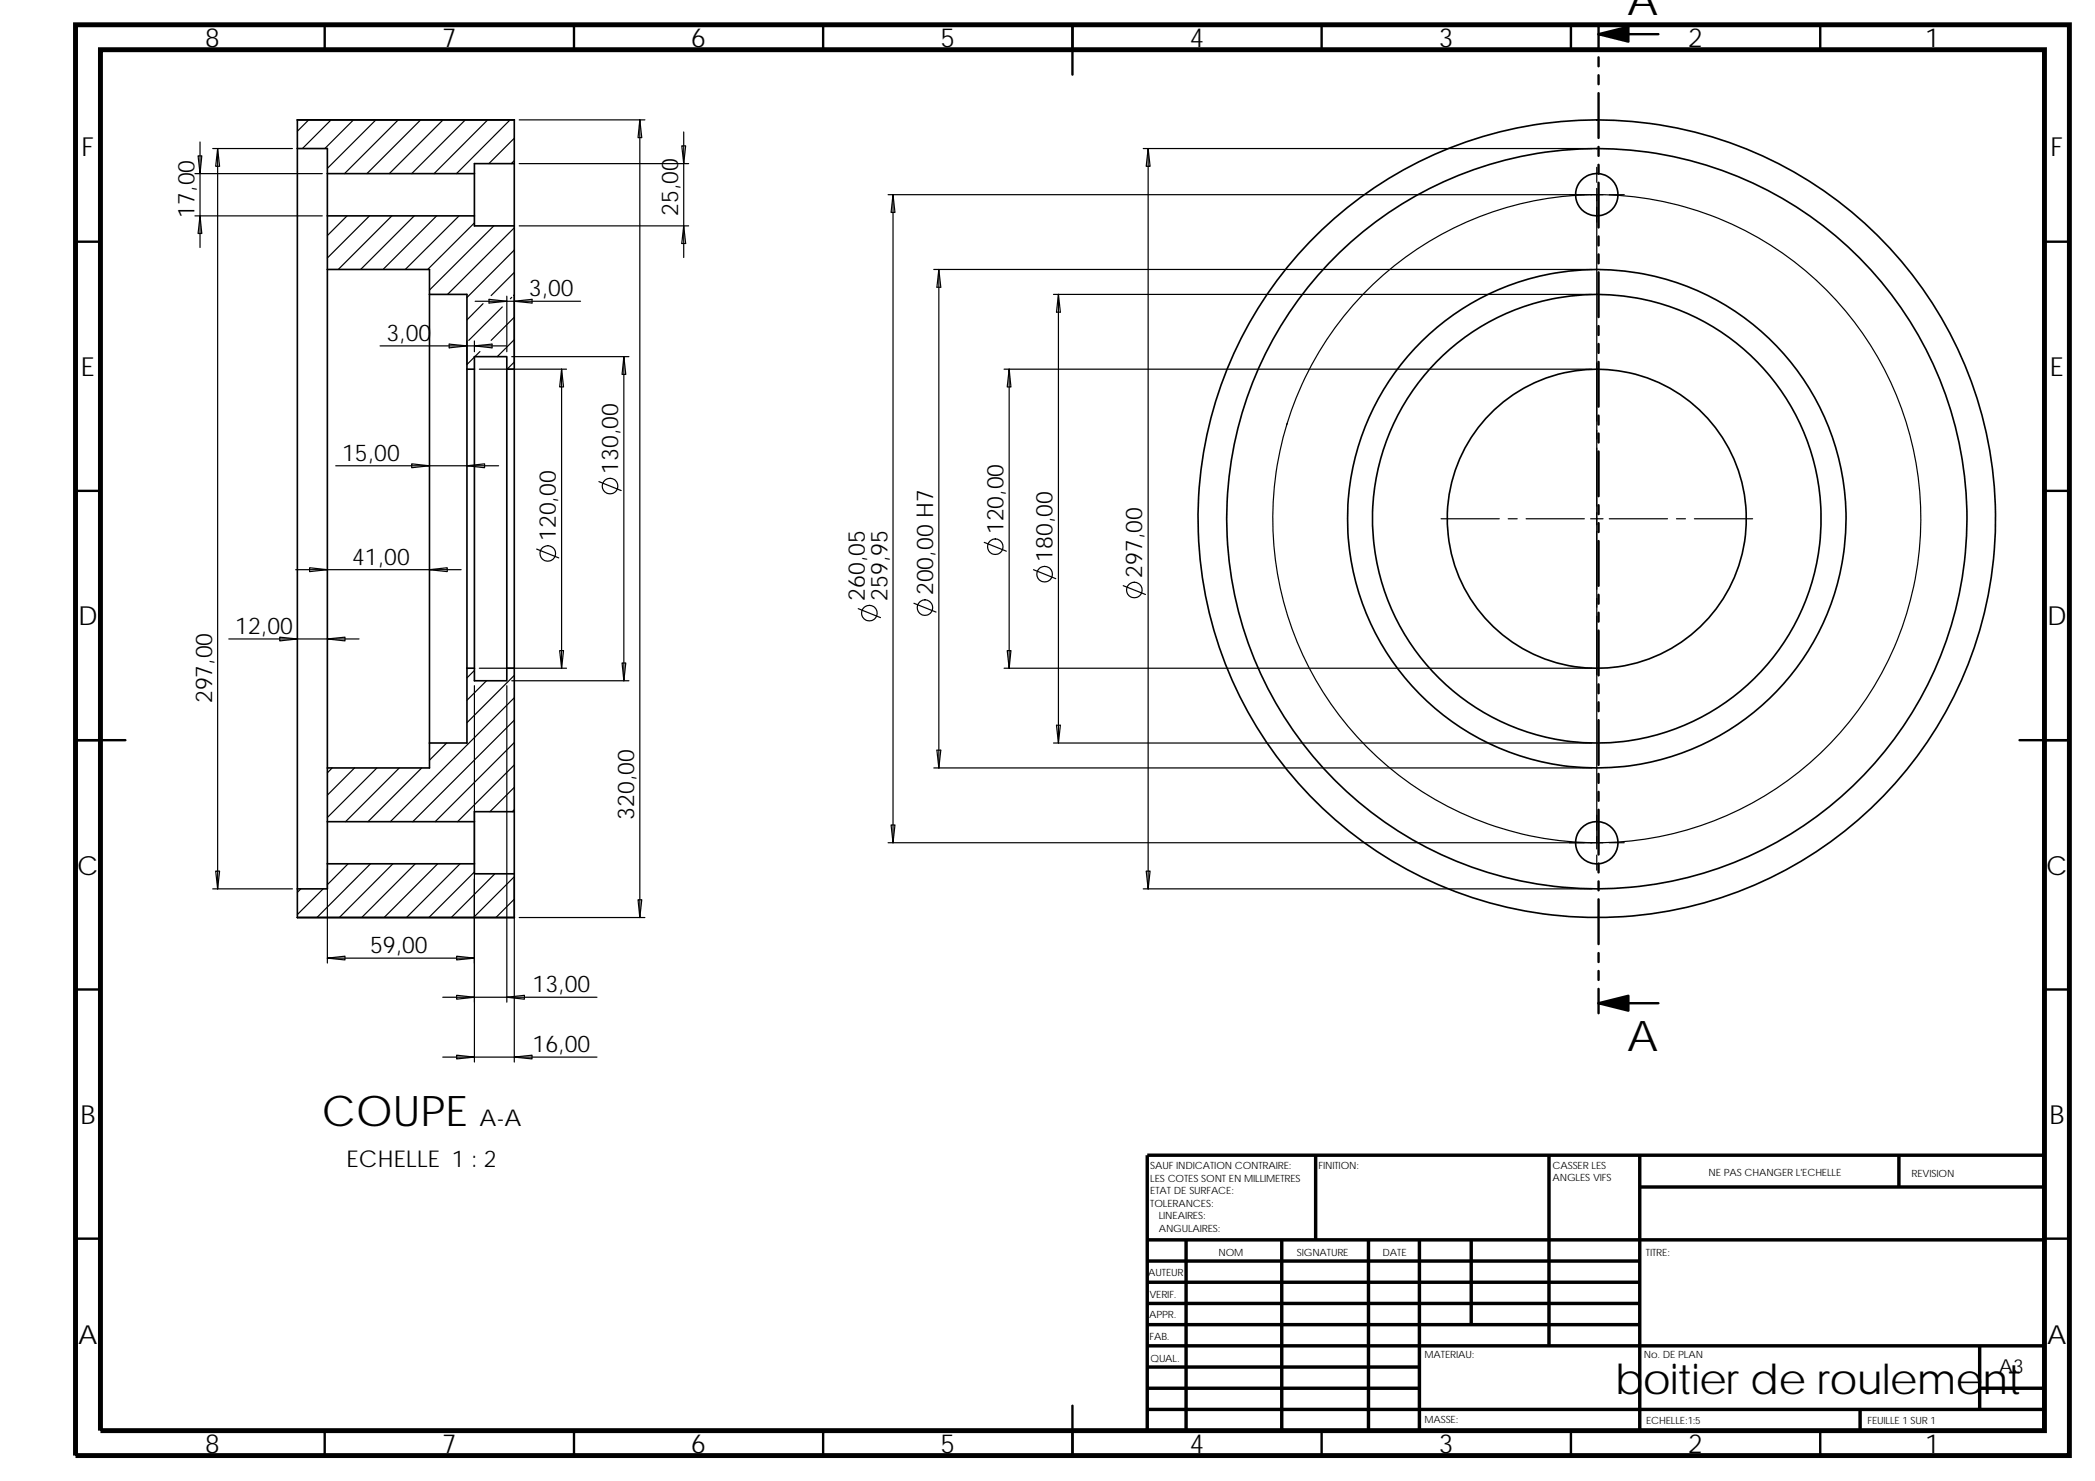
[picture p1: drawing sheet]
<svg xmlns="http://www.w3.org/2000/svg" width="297mm" height="210mm" viewBox="0 0 297 210" stroke-linecap="round" stroke-linejoin="round" font-family="sans-serif">
<g fill="none" stroke="#000" stroke-width=".34">
<path d="M46 3.5v3.5M81.4 3.5v3.5M116.7 3.5v3.5M152.1 3.5v7.1M187.4 3.5v3.5M222.7 3.5v3.5M226.6 4.8h8.5M226.6 3.4v3.5M226.6 8.1v1.3M226.6 10.7v1.2M226.6 13.2v6.4M258.1 3.5v3.5"/>
<path d="M10.7 34.3h3.5M226.6 20.8v1.3M226.6 23.4v1.2M226.6 25.9v6.4M226.6 33.5v1.3M226.6 36.1v1.2M226.6 38.6v6.4M289.9 34.3h3.5M226.6 46.2v1.3M226.6 48.8v1.2M226.6 51.3v6.4M226.6 58.9v1.3"/>
<path d="M10.7 69.6h3.5M226.6 61.5v1.2M226.6 64v6.4M226.6 71.6v1.3M226.6 74.2v1.2M226.6 76.7v6.4M289.9 69.6h3.5M226.6 84.3v1.3M226.6 86.9v1.2M226.6 89.4v6.4M226.6 97v1.3M226.6 99.6v1.2"/>
<path d="M10.7 104.9h7.1M226.6 102.1v6.4M226.6 109.7v1.3M226.6 112.3v1.2M226.6 114.8v6.4M293.4 104.9h-7.1M226.6 122.4v1.3M226.6 125v1.2M226.6 127.5v6.4M226.6 135.1v1.3M226.6 137.7v1.2M10.7 140.3h3.5"/>
<path d="M226.6 142.2h8.5M226.6 140.2v3.5M289.9 140.3h3.5M10.7 175.6h3.5M289.9 175.6h3.5M152.1 199.3v7.1M46 202.8v3.6M81.4 202.8v3.6M116.7 202.8v3.6M187.4 202.8v3.6M222.7 202.8v3.6M258.1 202.8v3.6"/>
</g>
<g fill="none" stroke="#000" stroke-width=".49">
<path d="M162.7 175.8h127.2M162.7 178.8h69.8M168.2 175.8v27M181.7 175.8v27M186.5 163.8v12M194 175.8v27M201.2 175.8v27M208.6 175.8v12M219.6 163.8v27M232.5 168.3h57.4M232.5 163.8v39M269.2 163.8v4.5"/>
<path d="M289.9 163.8h-127.2v39M162.7 199.8h127.2M162.7 196.8h38.5M162.7 193.8h38.5M162.7 190.8h127.2M162.7 187.8h69.8M162.7 184.8h69.8M162.7 181.8h69.8M263.7 199.8v3M280.7 196.8h9.2M280.7 190.8v9"/>
</g>
<path d="M10.7 3.5h282.7v202.9h-282.7zM14.2 7h275.7v195.8h-275.7z" fill="none" stroke="#000" stroke-width=".7" stroke-linecap="butt"/>
<g fill="none" stroke="#000" stroke-width=".23">
<path d="M72.9 17v6.2M72.9 17h-30.7v4.1M42.2 21.1h4.2v3.5M42.2 21.1v104.9M46.4 38.2v70.7M46.4 24.6v6M46.4 30.6v7.6M46.4 24.6h20.9M46.4 38.2h14.5v3.5M46.4 30.6h20.9M67.3 24.6v6M67.3 30.6v1.4h5.6"/>
<path d="M72.9 23.2v8.8M72.9 23.2h-5.6v1.4M72.9 32v20.3M60.9 41.7v63.6M60.9 41.7h5.3v10.6M66.2 52.3v42.4M66.2 52.3h1.1M67.3 52.3v-1.7h4.6v1.7M67.3 52.3v42.4M71.9 52.3v42.4M71.9 52.3h1M72.9 52.3v42.4"/>
<path d="M66.2 94.7v10.6h-5.3M66.2 94.7h1.1M67.3 94.7v1.8h4.6v-1.8M71.9 94.7h1M72.9 94.7v20.4M46.4 116.5v6M46.4 108.9v7.6M46.4 116.5h20.9M60.9 105.3v3.6h-14.5M67.3 116.5v6M72.9 115.1v8.8M72.9 115.1h-5.6v1.4"/>
<path d="M42.2 126v4.1h30.7M46.4 122.5h20.9M46.4 122.5v3.5h-4.2M67.3 122.5v1.4h5.6M72.9 123.9v6.2"/>
<circle cx="226.4" cy="27.6" r="3"/>
<circle cx="226.4" cy="73.5" r="21.2"/>
<circle cx="226.4" cy="73.5" r="52.5"/>
<circle cx="226.4" cy="73.5" r="56.5"/>
<circle cx="226.4" cy="73.5" r="31.8"/>
<circle cx="226.4" cy="73.5" r="35.3"/>
<circle cx="226.4" cy="119.5" r="3"/>
</g>
<g fill="none" stroke="#000" stroke-width=".17">
<path d="M43.8 17l-1.6 1.6M46.9 17l-4 4.1M50.1 17l-4 4.1M53.3 17l-6.9 6.9M56.5 17l-7.7 7.6M59.6 17l-7.6 7.6M62.8 17l-7.6 7.6M66 17l-7.6 7.6M69.1 17l-7.6 7.6M72.3 17l-7.6 7.6M72.9 19.6l-3.6 3.6M73.6 17h17.8"/>
<path d="M90.7 17l.3 2.5h-.5zM90.7 17v113.1M96.9 18.7v4.5M27.6 30.6h18.1M27.6 24.6h18.1M28.1 22.1h.5l-.2 2.5zM28.4 20.1v10.5M28.4 30.6l.2 2.5h-.5zM28.4 30.6v4.5M30.2 21.1h11.3M30.9 21.1l.2 2.5h-.5zM30.9 21.1v104.9"/>
<path d="M49.2 30.6l-2.8 2.8M52.4 30.6l-6 6M55.6 30.6l-7.6 7.6M58.7 30.6l-7.6 7.6M61.9 30.6l-7.6 7.6M65.1 30.6l-7.6 7.6M67.3 31.6l-6.7 6.6M70 32l-9.1 9.1M72.9 22.8l-.4 .4M72.9 32.3l-9.4 9.4M72.9 35.5l-6.7 6.7M72.9 38.6l-3.3 3.3"/>
<path d="M73.6 23.2h24M73.6 32h24M96.7 20.7h.5l-.3 2.5zM96.9 23.2v13.3M96.9 32l.3 2.5h-.5zM125.9 27.6h101.4M126.6 27.6l.3 2.5h-.6zM126.6 27.6v91.9M132.4 38.2h93.3M133.1 38.2v70.7M133.1 38.2l.3 2.5h-.6zM162.1 21.1h63.6"/>
<path d="M162.8 21.1l.3 2.5h-.6zM162.8 21.1v104.9M226.4 23.7v2.1M226.4 26.7v93.7M228.2 27.6h2.1M53.9 49h17.9M63.7 48.8l2.5 .2-2.5 .3zM66.2 48.3v3.3M67.3 50.6l-1.1 1.1M67.3 48.3v1.6M67.3 49l2.5-.2v.5zM67.4 42.7h14.9"/>
<path d="M68 52.3h12.3M68 49.8l-.7 .8M68.5 43.1l-2.3 2.3M69.3 42.4l2.6 .3-2.6 .3zM71.2 43.5l-4.7 4.8M71.7 49.4l-1.2 1.2M71.9 42v7.9M72.6 50.6h16.6M72.6 42.2l-.2 .2M72.9 42.7l2.5-.3v.6zM72.9 41.8l-.1 .1M72.9 45l-3.3 3.3"/>
<path d="M72.9 48.2l-1.1 1.1M72.9 51.3l-1 1M72.9 42v9.6M79.6 52.3l.3 2.6h-.5zM79.6 52.3v42.4M88.5 50.6l.2 2.5h-.5zM88.5 50.6v45.9M142.4 52.3h83.3M143.1 52.3l.2 2.6h-.5zM143.1 52.3v42.4M149.4 41.7h76.3M150.1 41.7v63.6"/>
<path d="M150.1 41.7l.2 2.6h-.5zM47.6 66h13.3M58.4 65.8l2.5 .2-2.5 .3zM60.9 66h9.8M66.2 66l2.5-.2v.5zM76.1 77.9l3.1 1.2M84.9 68.3l3.2 1.3M139.5 76.9l3.2 1.2M204.3 73.6h8.3M213.8 73.6h1.3M216.4 73.6h8.2M225.5 73.6h1.8"/>
<path d="M228.2 73.6h8.2M237.7 73.6h1.3M240.2 73.6h8.3M32.4 90.6h14M39.7 90.3l2.5 .3-2.5 .3zM41.9 80.8h4.5M43.9 80.5l2.5 .3-2.5 .2zM46.4 80.8h19M46.4 90.6l2.5-.3v.6zM46.4 90.6h4.5M60.9 80.8l2.5-.3v.5zM67.3 95.1l-1.1 1"/>
<path d="M67.3 97.2v53.4M68 94.7h12.3M69 96.5l-2.8 2.8M71.9 97.2v44.9M72.6 96.5h16.6M72.9 95.8l-6.7 6.7M72.9 98.9l-17.6 17.6M79.4 92.2h.5l-.3 2.5zM88.2 94h.5l-.2 2.5zM121.7 86.3l3.1 1.3M129.6 85.5l3.1 1.3M142.4 94.7h83.3"/>
<path d="M142.8 92.2h.5l-.2 2.5zM146.5 80.8l3.2 1.2M159.3 83l3.1 1.3M47.1 108.9l-.7 .7M50.3 108.9l-3.9 3.8M53.4 108.9l-7 7M56.6 108.9l-7.6 7.6M59.8 108.9l-7.6 7.6M63.3 105.3l-2.4 2.5M72.9 102.1l-14.4 14.4M72.9 105.3l-11.2 11.2M72.9 108.5l-8 8"/>
<path d="M72.9 111.6l-3.4 3.5M72.9 114.8l-.3 .3M125.9 119.5h101.4M126.3 117h.6l-.3 2.5zM132.4 108.9h93.3M132.8 106.4h.6l-.3 2.5zM149.4 105.3h76.3M149.8 102.8h.5l-.2 2.5zM228.2 119.5h2.1M30.2 126h11.3M30.6 123.5h.5l-.2 2.5zM42.6 126l-.4 .5"/>
<path d="M45.8 126l-3.6 3.7M46.4 135.8l2.5-.2v.5zM46.4 123.2v13.3M46.4 135.8h20.9M49.4 122.5l-3 2.9M52.5 122.5l-7.6 7.6M55.7 122.5l-7.6 7.6M58.9 122.5l-7.6 7.6M62.1 122.5l-7.6 7.6M64.7 135.6l2.6 .2-2.6 .3zM65.2 122.5l-7.6 7.6M67.3 123.6l-6.5 6.5"/>
<path d="M70.2 123.9l-6.2 6.2M72.9 124.3l-5.8 5.8M72.9 127.5l-2.6 2.6M72.9 124.6v26M73.6 130.1h17.8M90.5 127.6h.5l-.3 2.5zM162.1 126h63.6M162.5 123.5h.6l-.3 2.5zM226.4 121.2v2.2M62.8 141.4h9.1M62.8 149.9h4.5M64.7 141.1l2.6 .3-2.6 .3z"/>
<path d="M64.7 149.6l2.6 .3-2.6 .2zM67.3 149.9h17.3M71.9 141.4l2.5-.3v.6zM71.9 141.4h12.7M72.9 149.9l2.5-.3v.5z"/>
<circle cx="77.7" cy="78.5" r="1.1"/>
<circle cx="86.5" cy="68.9" r="1.1"/>
<circle cx="141.1" cy="77.5" r="1.1"/>
<circle cx="226.4" cy="73.5" r="45.9"/>
<circle cx="123.3" cy="86.9" r="1.1"/>
<circle cx="131.1" cy="86.1" r="1.1"/>
<circle cx="148.1" cy="81.4" r="1.1"/>
<circle cx="160.8" cy="83.7" r="1.1"/>
</g>
<path d="M226.6 4.8l4.3-1v2.1zM226.6 142.2l4.3-1v2.1z" fill="#000" stroke="#000" stroke-width=".34"/>
<g font-size="6">
<text x="230.7" y="2.1">A</text>
<text x="230.7" y="149">A</text>
<text x="45.6" y="159.7">COUPE</text>
<text x="229" y="197.7">boitier de roulement</text>
</g>
<g font-size="3.7">
<text x="29.1" y="6.7">8</text>
<text x="62.7" y="6.7">7</text>
<text x="98" y="6.7">6</text>
<text x="133.3" y="6.7">5</text>
<text x="168.7" y="6.7">4</text>
<text x="204" y="6.7">3</text>
<text x="239.4" y="6.7">2</text>
<text x="272.9" y="6.7">1</text>
<text x="11.6" y="22.1">F</text>
<text x="290.7" y="22.1">F</text>
<text x="11.5" y="53.3">E</text>
<text x="290.6" y="53.3">E</text>
<text x="11.1" y="88.7">D</text>
<text x="290.3" y="88.7">D</text>
<text x="11" y="124">C</text>
<text x="290.1" y="124">C</text>
<text x="11.4" y="159.3">B</text>
<text x="290.6" y="159.3">B</text>
<text x="11.1" y="190.6">A</text>
<text x="290.3" y="190.6">A</text>
<text x="29.1" y="206">8</text>
<text x="62.7" y="206">7</text>
<text x="98" y="206">6</text>
<text x="133.3" y="206">5</text>
<text x="168.7" y="206">4</text>
<text x="204" y="206">3</text>
<text x="239.4" y="206">2</text>
<text x="272.9" y="206">1</text>
</g>
<g font-size="3.3">
<text x="27.6" y="30.8" transform="rotate(-90 27.6 30.8)">17,00</text>
<text x="96.2" y="30.6" transform="rotate(-90 96.2 30.6)">25,00</text>
<text x="75" y="42">3,00</text>
<text x="54.8" y="48.3">3,00</text>
<text x="48.5" y="65.3">15,00</text>
<text x="87.6" y="67.2" transform="rotate(-90 87.6 67.2)">130,00</text>
<text x="78.8" y="76.7" transform="rotate(-90 78.8 76.7)">120,00</text>
<text x="142.3" y="75.8" transform="rotate(-90 142.3 75.8)">120,00</text>
<text x="49.9" y="80.1">41,00</text>
<text x="149.2" y="79.6" transform="rotate(-90 149.2 79.6)">180,00</text>
<text x="162" y="81.9" transform="rotate(-90 162 81.9)">297,00</text>
<text x="33.4" y="89.9">12,00</text>
<text x="122.6" y="85.2" transform="rotate(-90 122.6 85.2)">260,05</text>
<text x="125.8" y="85.2" transform="rotate(-90 125.8 85.2)">259,95</text>
<text x="132.3" y="84.4" transform="rotate(-90 132.3 84.4)">200,00 H7</text>
<text x="30.1" y="99.7" transform="rotate(-90 30.1 99.7)">297,00</text>
<text x="89.9" y="116.2" transform="rotate(-90 89.9 116.2)">320,00</text>
<text x="52.5" y="135.1">59,00</text>
<text x="75.5" y="140.7">13,00</text>
<text x="75.5" y="149.2">16,00</text>
<text x="68" y="159.7">A-A</text>
<text x="49.1" y="165.5">ECHELLE 1 : 2</text>
</g>
<text font-size="2.7" x="283.4" y="194.7">A3</text>
<g font-size="1.4">
<text x="163.1" y="165.8">SAUF INDICATION CONTRAIRE:</text>
<text x="163.1" y="167.6">LES COTES SONT EN MILLIMETRES</text>
<text x="186.9" y="165.8">FINITION:</text>
<text x="220.1" y="167.5">ANGLES VIFS</text>
<text x="220.1" y="165.7">CASSER LES</text>
<text x="242.2" y="166.8">NE PAS CHANGER L'ECHELLE</text>
<text x="271" y="166.9">REVISION</text>
<text x="163.1" y="169.3">ETAT DE SURFACE:</text>
<text x="163.1" y="171.1">TOLERANCES:</text>
<text x="164.3" y="172.9">LINEAIRES:</text>
<text x="164.3" y="174.6">ANGULAIRES:</text>
<text x="172.8" y="178.1">NOM</text>
<text x="183.9" y="178.1">SIGNATURE</text>
<text x="196" y="178.1">DATE</text>
<text x="233.4" y="178.1">TITRE:</text>
<text x="162.8" y="181">AUTEUR</text>
<text x="163" y="184">VERIF.</text>
<text x="162.9" y="186.9">APPR.</text>
<text x="163" y="189.9">FAB.</text>
<text x="163.1" y="193.1">QUAL.</text>
<text x="202" y="192.6">MATERIAU:</text>
<text x="233.1" y="192.6">No. DE PLAN</text>
<text x="202" y="201.8">MASSE:</text>
<text x="233.4" y="201.8">ECHELLE:1:5</text>
<text x="264.8" y="201.8">FEUILLE 1 SUR 1</text>
</g>
</svg>
